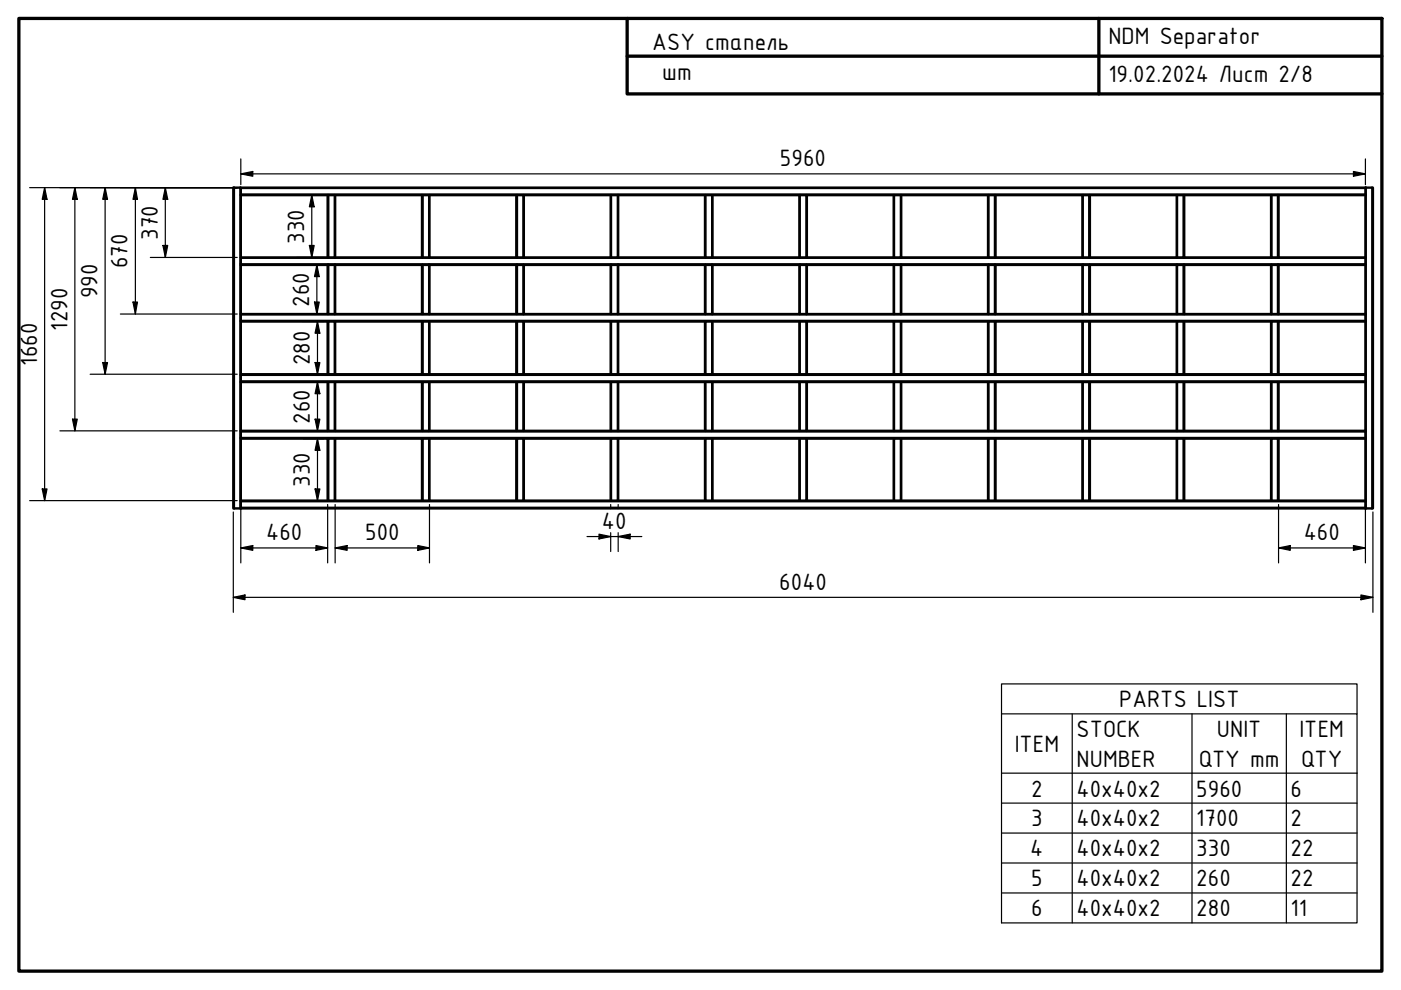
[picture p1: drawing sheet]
<svg xmlns="http://www.w3.org/2000/svg" width="297mm" height="210mm" viewBox="0 0 297 210" stroke-linecap="round" stroke-linejoin="round" font-family="sans-serif">
<!-- layer: Visible (ISO) -->
<g fill="none" stroke="#000" stroke-width=".51">
<path d="M51.1 39.8h-1.6v68h241.6v-68h-1.6M289.5 39.8h-238.4v14.8M289.5 39.8v68M51.1 56.2h18.4M51.1 41.4h18.4M69.5 54.6h-18.4v12M69.5 56.2h1.6v10.4h-1.6zM69.5 41.4h1.6v13.2h-1.6zM71.1 56.2h18.4M71.1 54.6h18.4M71.1 41.4h18.4M91.1 54.6v-13.2h-1.6v13.2h20"/>
<path d="M91.1 56.2h18.4M91.1 41.4h18.4M111.1 54.6v-13.2h-1.6v13.2h20M111.1 56.2h18.4M111.1 41.4h18.4M131.1 54.6v-13.2h-1.6v13.2h20M131.1 56.2h18.4M131.1 41.4h18.4M151.1 54.6v-13.2h-1.6v13.2h20M151.1 56.2h18.4M151.1 41.4h18.4M171.1 54.6v-13.2h-1.6v13.2h20"/>
<path d="M171.1 56.2h18.4M171.1 41.4h18.4M191.1 54.6v-13.2h-1.6v13.2h20M191.1 56.2h18.4M191.1 41.4h18.4M211.1 54.6v-13.2h-1.6v13.2h20M211.1 56.2h18.4M211.1 41.4h18.4M231.1 54.6v-13.2h-1.6v13.2h20M231.1 56.2h18.4M231.1 41.4h18.4M251.1 54.6v-13.2h-1.6v13.2h20"/>
<path d="M251.1 56.2h18.4M251.1 41.4h18.4M271.1 54.6v-13.2h-1.6v13.2h20M271.1 56.2h18.4M271.1 41.4h18.4M51.1 68.2h20v11.1h-1.6v-11.1M69.5 79.3h-18.4v12M69.5 66.6h-18.4v12.7M71.1 79.3h18.4M71.1 68.2h18.4M71.1 66.6h18.4M91.1 66.6v-10.4h-1.6v10.4h20"/>
<path d="M91.1 79.3v-11.1h-1.6v11.1h20M91.1 68.2h18.4M111.1 66.6v-10.4h-1.6v10.4h20M111.1 79.3v-11.1h-1.6v11.1h20M111.1 68.2h18.4M131.1 66.6v-10.4h-1.6v10.4h20M131.1 79.3v-11.1h-1.6v11.1h20M131.1 68.2h18.4M151.1 66.6v-10.4h-1.6v10.4h20M151.1 79.3v-11.1h-1.6v11.1h20M151.1 68.2h18.4M171.1 66.6v-10.4h-1.6v10.4h20"/>
<path d="M171.1 79.3v-11.1h-1.6v11.1h20M171.1 68.2h18.4M191.1 66.6v-10.4h-1.6v10.4h20M191.1 79.3v-11.1h-1.6v11.1h20M191.1 68.2h18.4M211.1 66.6v-10.4h-1.6v10.4h20M211.1 79.3v-11.1h-1.6v11.1h20M211.1 68.2h18.4M231.1 66.6v-10.4h-1.6v10.4h20M231.1 79.3v-11.1h-1.6v11.1h20M231.1 68.2h18.4M251.1 66.6v-10.4h-1.6v10.4h20"/>
<path d="M251.1 79.3v-11.1h-1.6v11.1h20M251.1 68.2h18.4M271.1 66.6v-10.4h-1.6v10.4h20M271.1 79.3v-11.1h-1.6v11.1h20M271.1 68.2h18.4M51.1 81h20v10.3h-1.6v-10.3M51.1 93h20v13.1h-1.6v-13.1M69.5 91.3h-18.4v14.8M71.1 93h18.4M71.1 91.3h18.4M71.1 81h18.4M89.5 81h1.6v10.3h-1.6z"/>
<path d="M89.5 93h1.6v13.1h-1.6zM91.1 93h18.4M91.1 91.3h18.4M91.1 81h18.4M109.5 81h1.6v10.3h-1.6zM109.5 93h1.6v13.1h-1.6zM111.1 93h18.4M111.1 91.3h18.4M111.1 81h18.4M129.5 81h1.6v10.3h-1.6zM129.5 93h1.6v13.1h-1.6zM131.1 93h18.4"/>
<path d="M131.1 91.3h18.4M131.1 81h18.4M149.5 81h1.6v10.3h-1.6zM149.5 93h1.6v13.1h-1.6zM151.1 93h18.4M151.1 91.3h18.4M151.1 81h18.4M169.5 81h1.6v10.3h-1.6zM169.5 93h1.6v13.1h-1.6zM171.1 93h18.4M171.1 91.3h18.4M171.1 81h18.4"/>
<path d="M189.5 81h1.6v10.3h-1.6zM189.5 93h1.6v13.1h-1.6zM191.1 93h18.4M191.1 91.3h18.4M191.1 81h18.4M209.5 81h1.6v10.3h-1.6zM209.5 93h1.6v13.1h-1.6zM211.1 93h18.4M211.1 91.3h18.4M211.1 81h18.4M229.5 81h1.6v10.3h-1.6zM229.5 93h1.6v13.1h-1.6z"/>
<path d="M231.1 93h18.4M231.1 91.3h18.4M231.1 81h18.4M249.5 81h1.6v10.3h-1.6zM249.5 93h1.6v13.1h-1.6zM251.1 93h18.4M251.1 91.3h18.4M251.1 81h18.4M269.5 81h1.6v10.3h-1.6zM269.5 93h1.6v13.1h-1.6zM271.1 93h18.4M271.1 91.3h18.4"/>
<path d="M271.1 81h18.4M69.5 106.1h-18.4v1.7M71.1 106.1h18.4M91.1 106.1h18.4M111.1 106.1h18.4M131.1 106.1h18.4M151.1 106.1h18.4M171.1 106.1h18.4M191.1 106.1h18.4M211.1 106.1h18.4M231.1 106.1h18.4M251.1 106.1h18.4"/>
<path d="M271.1 106.1h18.4"/>
</g>
<!-- layer: Visible Narrow (ISO) -->
<g fill="none" stroke="#000" stroke-width=".38">
<path d="M49.7 39.8v68M50.9 39.8v68M51.1 39.9h238.4M289.6 39.8v68M290.9 39.8v68M51.1 54.7h238.4M51.1 56h238.4M51.1 41.2h238.4M69.7 41.4v13.2M69.7 56.2v10.4M70.9 41.4v13.2M70.9 56.2v10.4"/>
<path d="M89.7 41.4v13.2M89.7 56.2v10.4M90.9 41.4v13.2M90.9 56.2v10.4M109.7 41.4v13.2M109.7 56.2v10.4M110.9 41.4v13.2M110.9 56.2v10.4M129.6 41.4v13.2M129.6 56.2v10.4M130.9 41.4v13.2M130.9 56.2v10.4"/>
<path d="M149.6 41.4v13.2M149.6 56.2v10.4M150.9 41.4v13.2M150.9 56.2v10.4M169.6 41.4v13.2M169.6 56.2v10.4M170.9 41.4v13.2M170.9 56.2v10.4M189.6 41.4v13.2M189.6 56.2v10.4M190.9 41.4v13.2M190.9 56.2v10.4"/>
<path d="M209.6 41.4v13.2M209.6 56.2v10.4M210.9 41.4v13.2M210.9 56.2v10.4M229.6 41.4v13.2M229.6 56.2v10.4M230.9 41.4v13.2M230.9 56.2v10.4M249.6 41.4v13.2M249.6 56.2v10.4M250.9 41.4v13.2M250.9 56.2v10.4"/>
<path d="M269.6 41.4v13.2M269.6 56.2v10.4M270.9 41.4v13.2M270.9 56.2v10.4M51.1 79.5h238.4M51.1 66.7h238.4M51.1 68h238.4M69.7 68.2v11.1M70.9 68.2v11.1M89.7 68.2v11.1M90.9 68.2v11.1M109.7 68.2v11.1"/>
<path d="M110.9 68.2v11.1M129.6 68.2v11.1M130.9 68.2v11.1M149.6 68.2v11.1M150.9 68.2v11.1M169.6 68.2v11.1M170.9 68.2v11.1M189.6 68.2v11.1M190.9 68.2v11.1M209.6 68.2v11.1M210.9 68.2v11.1M229.6 68.2v11.1"/>
<path d="M230.9 68.2v11.1M249.6 68.2v11.1M250.9 68.2v11.1M269.6 68.2v11.1M270.9 68.2v11.1M51.1 91.5h238.4M51.1 92.8h238.4M51.1 80.8h238.4M69.7 81v10.3M69.7 93v13.1M70.9 81v10.3M70.9 93v13.1"/>
<path d="M89.7 81v10.3M89.7 93v13.1M90.9 81v10.3M90.9 93v13.1M109.7 81v10.3M109.7 93v13.1M110.9 81v10.3M110.9 93v13.1M129.6 81v10.3M129.6 93v13.1M130.9 81v10.3M130.9 93v13.1"/>
<path d="M149.6 81v10.3M149.6 93v13.1M150.9 81v10.3M150.9 93v13.1M169.6 81v10.3M169.6 93v13.1M170.9 81v10.3M170.9 93v13.1M189.6 81v10.3M189.6 93v13.1M190.9 81v10.3M190.9 93v13.1"/>
<path d="M209.6 81v10.3M209.6 93v13.1M210.9 81v10.3M210.9 93v13.1M229.6 81v10.3M229.6 93v13.1M230.9 81v10.3M230.9 93v13.1M249.6 81v10.3M249.6 93v13.1M250.9 81v10.3M250.9 93v13.1"/>
<path d="M269.6 81v10.3M269.6 93v13.1M270.9 81v10.3M270.9 93v13.1M51.1 106.3h238.4M51.1 107.6h238.4"/>
</g>
<!-- layer: Symbol (ISO) -->
<path d="M212.3 151.4v-6.4h75.4v6.4M212.3 151.4h75.4v12.5M212.3 151.4v44.3h75.4v-31.8M227.3 151.4v44.3M252.7 151.4v44.3M272.7 151.4v44.3M212.3 163.9h75.4M212.3 170.3h75.4M212.3 176.6h75.4M212.3 183h75.4M212.3 189.3h75.4" fill="none" stroke="#000" stroke-width=".25"/>
<!-- layer: Border (ISO) -->
<path d="M4 3.9h289v202h-289zM133 3.9v16h160M133 11.9h160M233 3.9v16" fill="none" stroke="#000" stroke-width=".7"/>
<!-- layer: Dimension (ISO) -->
<g fill="none" stroke="#000" stroke-width=".25">
<path d="M6.3 39.8h44M9.5 39.8l.5 2.5h-1zM9.5 39.8v66.3M15.9 39.8l.5 2.5h-1zM15.9 39.8v51.5M22.3 39.8l.5 2.5h-1zM22.3 39.8v39.5M28.7 39.8l.4 2.5h-.9zM28.7 39.8v26.8M35.1 39.8l.5 2.5h-1.1zM35.1 39.8v14.8M51.1 36.9l2.5-.5v1z"/>
<path d="M51.1 36.9h238.4M51.1 33.7v5.5M287 36.4l2.5 .5-2.5 .5zM289.5 33.7v5.5M31.9 54.6h18.4M34.5 52h1.1l-.5 2.6zM62.9 54.6h5.7M62.9 41.4h5.7M64 56.2h4.6M65.6 52h1l-.5 2.6zM66.1 41.4l.5 2.5h-1zM66.1 41.4v13.2"/>
<path d="M67.2 56.2l.5 2.4h-1zM67.2 56.2v10.4M19.1 79.3h31.2M21.8 76.9h1l-.5 2.4zM25.5 66.6h24.8M28.2 64h.9l-.4 2.6zM64 66.6h4.6M64.1 68.2h4.5M64.1 79.3h4.5M66.7 64h1l-.5 2.6zM66.8 76.9h1l-.5 2.4zM67.3 68.2l.5 2.4h-1z"/>
<path d="M67.3 68.2v11.1M12.7 91.3h37.6M15.4 88.9h1l-.5 2.4zM64.1 81h4.5M64.1 91.3h4.5M64.1 93h4.5M66.8 88.9h1l-.5 2.4zM67.3 81l.5 2.5h-1zM67.3 93l.5 2.5h-1zM67.3 81v10.3M67.3 93v13.1M6.3 106.1h44"/>
<path d="M9 103.7h1l-.5 2.4zM49.5 108.6v21.2M51.1 116.2l2.5-.5v1zM51.1 107v12.4M51.1 116.2h18.4M64.1 106.1h4.5M66.8 103.7h1l-.5 2.4zM67 115.7l2.5 .5-2.5 .5zM69.5 107v12.4M71.1 116.2l2.5-.5v1zM71.1 116.2h20M71.1 107v12.4"/>
<path d="M88.6 115.7l2.5 .5-2.5 .5zM91.1 107v12.4M124.5 113.8h11.6M127 113.3l2.5 .5-2.5 .5zM129.5 107v.9M129.5 112.9v4M131.1 113.8l2.5-.5v1zM131.1 107v.9M131.1 112.9v4M271.1 116.2l2.5-.5v1zM271.1 116.2h18.4M271.1 107v12.4"/>
<path d="M287 115.7l2.5 .5-2.5 .5zM289.5 107v12.4M291.1 108.6v21.2M49.5 126.7l2.4-.6v1.1zM49.5 126.7h241.6M288.5 126.1l2.6 .6-2.6 .5z"/>
</g>
<g fill="#000">
<path d="M51.1 36.9l2.5-.5v1zM287 36.4l2.5 .5-2.5 .5zM9.5 39.8l.5 2.5h-1zM15.9 39.8l.5 2.5h-1zM22.3 39.8l.5 2.5h-1zM28.7 39.8l.4 2.5h-.9zM34.5 52h1.1l-.5 2.6zM35.1 39.8l.5 2.5h-1.1zM65.6 52h1l-.5 2.6zM66.1 41.4l.5 2.5h-1zM67.2 56.2l.5 2.4h-1zM21.8 76.9h1l-.5 2.4z"/>
<path d="M28.2 64h.9l-.4 2.6zM66.7 64h1l-.5 2.6zM66.8 76.9h1l-.5 2.4zM67.3 68.2l.5 2.4h-1zM15.4 88.9h1l-.5 2.4zM66.8 88.9h1l-.5 2.4zM67.3 81l.5 2.5h-1zM67.3 93l.5 2.5h-1zM9 103.7h1l-.5 2.4zM51.1 116.2l2.5-.5v1zM66.8 103.7h1l-.5 2.4zM67 115.7l2.5 .5-2.5 .5z"/>
<path d="M71.1 116.2l2.5-.5v1zM88.6 115.7l2.5 .5-2.5 .5zM127 113.3l2.5 .5-2.5 .5zM131.1 113.8l2.5-.5v1zM271.1 116.2l2.5-.5v1zM287 115.7l2.5 .5-2.5 .5zM49.5 126.7l2.4-.6v1.1zM288.5 126.1l2.6 .6-2.6 .5z"/>
</g>
<g font-size="5.4">
<text x="138.3" y="10.6">ASY стапель</text>
<text x="235" y="9.4">NDM Separator</text>
<text x="140.4" y="16.9">шт</text>
<text x="235" y="17.4">19.02.2024 Лист 2/8</text>
<text x="165.4" y="35.3">5960</text>
<text x="33.5" y="50.8" transform="rotate(-90 33.5 50.8)">370</text>
<text x="64.5" y="51.7" transform="rotate(-90 64.5 51.7)">330</text>
<text x="27.1" y="56.9" transform="rotate(-90 27.1 56.9)">670</text>
<text x="20.7" y="63.2" transform="rotate(-90 20.7 63.2)">990</text>
<text x="65.5" y="65.1" transform="rotate(-90 65.5 65.1)">260</text>
<text x="14.3" y="70.1" transform="rotate(-90 14.3 70.1)">1290</text>
<text x="7.9" y="77.5" transform="rotate(-90 7.9 77.5)">1660</text>
<text x="65.7" y="77.4" transform="rotate(-90 65.7 77.4)">280</text>
<text x="65.7" y="89.8" transform="rotate(-90 65.7 89.8)">260</text>
<text x="65.7" y="103.2" transform="rotate(-90 65.7 103.2)">330</text>
<text x="127.6" y="112.2">40</text>
<text x="56.5" y="114.6">460</text>
<text x="77.4" y="114.6">500</text>
<text x="276.4" y="114.6">460</text>
<text x="165.2" y="125.1">6040</text>
<text x="237.3" y="150">PARTS LIST</text>
<text x="215.1" y="159.4">ITEM</text>
<text x="228.2" y="156.3">STOCK</text>
<text x="258" y="156.3">UNIT</text>
<text x="275.5" y="156.3">ITEM</text>
<text x="228.2" y="162.5">NUMBER</text>
<text x="254.2" y="162.5">QTY mm</text>
<text x="275.8" y="162.5">QTY</text>
<text x="218.6" y="168.9">2</text>
<text x="228.2" y="168.9">40x40x2</text>
<text x="253.6" y="168.9">5960</text>
<text x="273.6" y="168.9">6</text>
<text x="218.6" y="175.2">3</text>
<text x="228.2" y="175.2">40x40x2</text>
<text x="253.6" y="175.2">1700</text>
<text x="273.6" y="175.2">2</text>
<text x="218.4" y="181.6">4</text>
<text x="228.2" y="181.6">40x40x2</text>
<text x="253.6" y="181.6">330</text>
<text x="273.6" y="181.6">22</text>
<text x="218.6" y="187.9">5</text>
<text x="228.2" y="187.9">40x40x2</text>
<text x="253.6" y="187.9">260</text>
<text x="273.6" y="187.9">22</text>
<text x="218.6" y="194.3">6</text>
<text x="228.2" y="194.3">40x40x2</text>
<text x="253.6" y="194.3">280</text>
<text x="273.6" y="194.3">11</text>
</g>
</svg>
